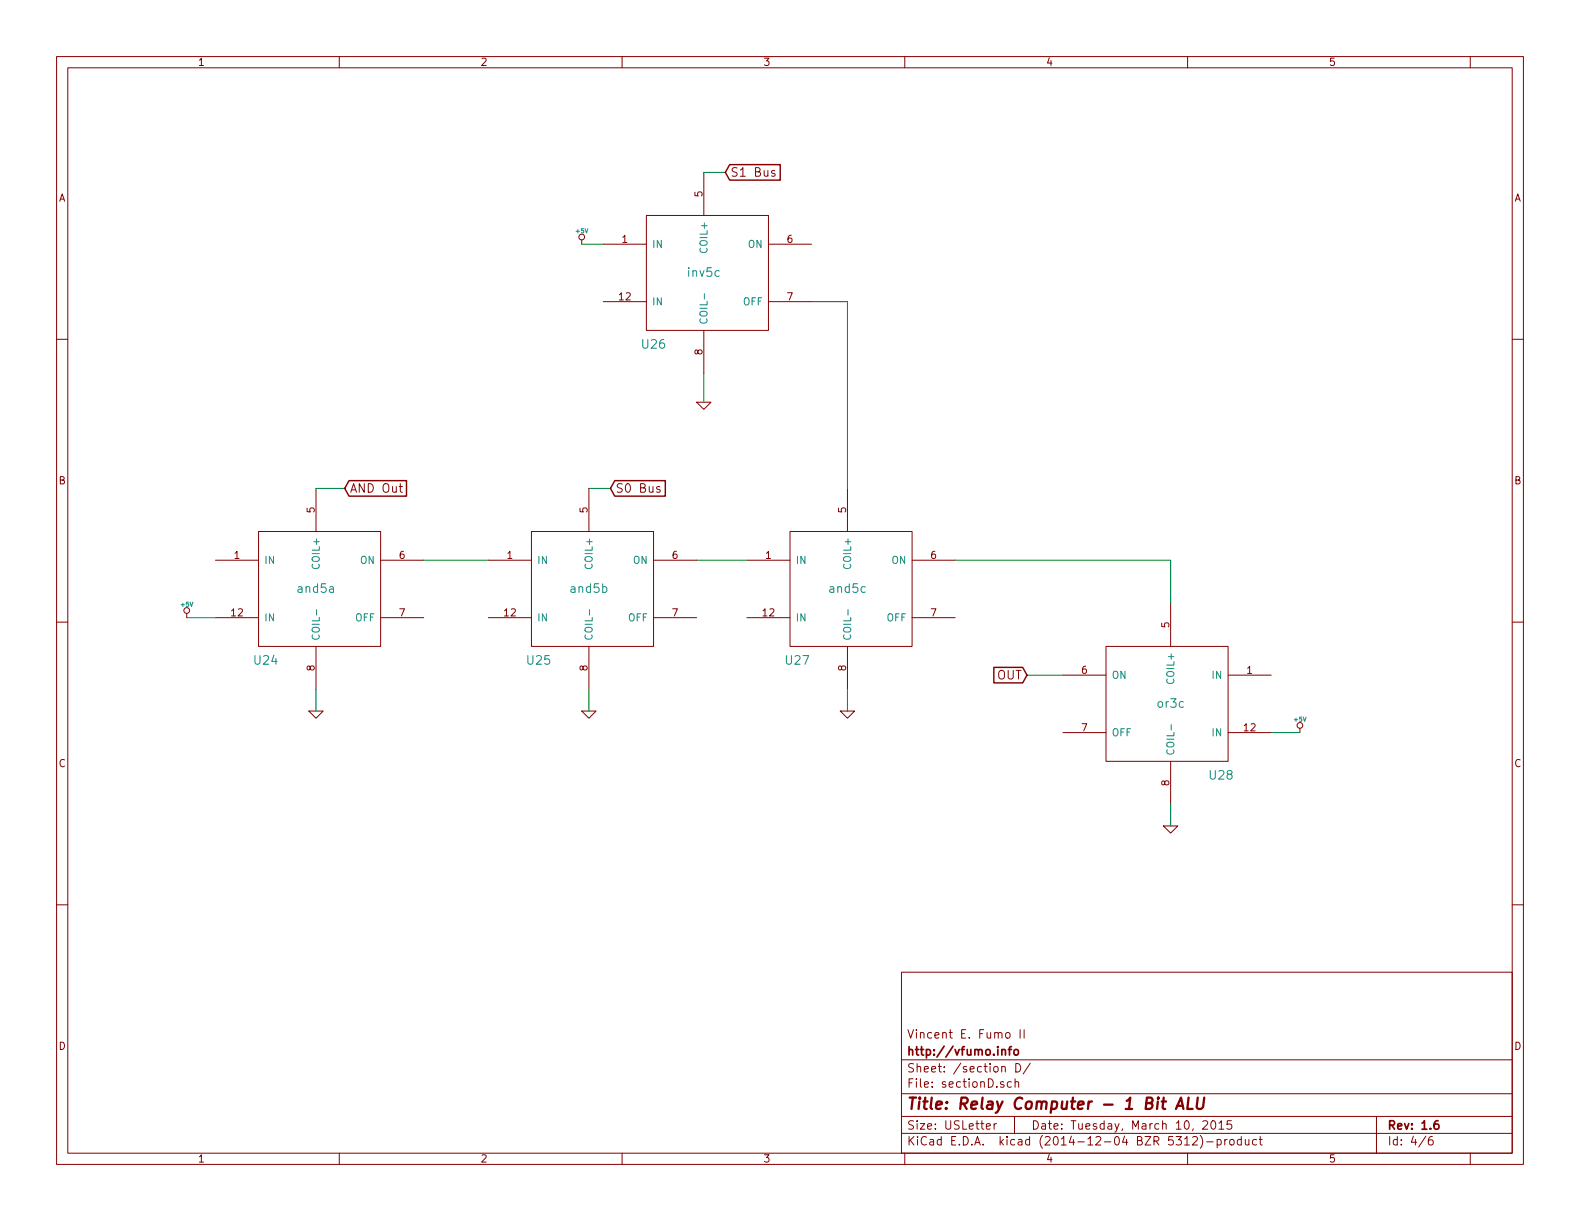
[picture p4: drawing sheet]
<svg xmlns="http://www.w3.org/2000/svg" width="279mm" height="216mm" viewBox="0 0 279 216" stroke-linecap="round" stroke-linejoin="round" font-family="sans-serif">
<g fill="none" stroke="#840000" stroke-width=".18">
<path d="M10 10h259.4v195.9h-259.4zM12 12h255.4v191.9h-255.4zM60 10v2M110 10v2M160 10v2M210 10v2M260 10v2M114.3 38.1h21.6v20.3h-21.6zM124.5 30.5v7.6M137 30.2l-.3-.1-.3 .3 .1 .2 .5 .1v.4h-.6M10 60h2M102.9 42.4v.8"/>
<path d="M106.7 43.2h7.6M106.7 53.3h7.6M124.5 58.4v7.6M135.9 43.2h7.6M135.9 53.3h7.6M267.4 60h2M123.2 71.1h2.5l-1.2 1.3zM38.1 99.1h7.6M45.7 94h21.6v20.3h-21.6zM55.9 86.4v7.6M67.3 99.1h7.6M70.6 86h.6"/>
<path d="M70.8 85.5v1.3l.4 .2M86.4 99.1h7.6M94 94h21.6v20.3h-21.6zM104.1 86.4v7.6M115.6 99.1h7.6M116.7 86.1l-.4-.1-.2 .3 .1 .2 .5 .1v.4h-.6M132.1 99.1h7.6M139.7 94h21.6v20.3h-21.6zM149.9 86.4v7.6M161.3 99.1h7.6M10 110h2M33 108.5v.7"/>
<path d="M38.1 109.2h7.6M55.9 114.3v7.6M67.3 109.2h7.6M86.4 109.2h7.6M104.1 114.3v7.6M115.6 109.2h7.6M132.1 109.2h7.6M149.9 114.3v7.6M161.3 109.2h7.6M188 119.4h7.6M195.6 114.3h21.6v20.3h-21.6zM207 106.7v7.6"/>
<path d="M217.2 119.4h7.6M267.4 110h2M54.6 125.7h2.5l-1.2 1.3zM102.9 125.7h2.5l-1.3 1.3zM148.6 125.7h2.5l-1.2 1.3zM188 129.5h7.6M207 134.6v7.6M217.2 129.5h7.6M229.9 128.8v.7M10 160h2M205.7 146.1h2.6l-1.3 1.2zM267.4 160h2"/>
<path d="M159.4 171.9h108v32h-108zM159.4 197.4h108M159.4 193.4h108M159.4 187.4h108M174.4 199.2l.7-.2v-.2l-.4-.1-.3 .2 .1 .7h.6M175.8 198.7v1M176.2 198.7l-.4 .3M177.1 188.7l.2-.1h.4l.1 1M177.5 191.3a.37 .37 0 0 0-.6 .2l.1 .2 .5 .1 .1 .2-.3 .3-.4-.1M177.9 182.7l.2-.1 .4 .1 .1 .6-.1 .2-.4 .1-.2-.2zM178.8 191.3h-.4l-.3 .2 .1 .6 .2 .2 .4-.1M179.4 197.4v3"/>
<path d="M179.5 191.4l.2-.1h.4v1M179.5 190.8v1.5M179.6 188.1a.76 .76 0 0 1 .9 .7 .76 .76 0 0 1-.9 .8zM180.4 182.1v1.5M181.1 182.1v1.5M182.2 188l-1.3 1.9M212.7 198.3l.2-.1h.4l.3 .4-1 1.1h1M214.4 198.2h.1a.81 .81 0 0 1 .6 .6 .81 .81 0 0 1-.3 .8l-.2 .1a.8 .8 0 0 1-.6-.7 .8 .8 0 0 1 .4-.8zM215.5 198.6l.5-.4v1.5M215.5 199.7h.9M217.8 198.2h-.8v.7l.2-.1h.5l.1 .2v.5l-.2 .2-.6-.2M243.4 197.4v6.5"/>
<path d="M60 203.9v2M110 203.9v2M159.4 200.4h108M160 203.9v2M209.5 201.4l.4-.4v1.5M209.5 202.5h.8M210 203.9v2M210.9 201.1l.2-.1h.4l.3 .4-1 1.1h1M212.2 200.8a1.71 1.71 0 0 1 0 2.2M213.4 201.9h1.1M215.2 201.5h.5l.3 .3-.2 .6h-.6M215.2 201.5v1.5"/>
<path d="M216.6 201.5v1M217 201.5l-.4 .3M217.5 201.6l.2-.1 .5 .1v.6l-.1 .2-.4 .1-.2-.2zM219.5 201.5h-.4l-.3 .3 .1 .5 .2 .2 .4-.1M219.5 201v1.5M220.2 201.5l.1 .9 .3 .1 .3-.2M220.9 201.5v1M222.2 201.5h-.4l-.3 .3 .1 .5 .2 .2 .4-.1M222.7 201.5h.5M222.9 201v1.3l.3 .2M252.1 200.9l-1.2 1.9M253.3 201a.59 .59 0 0 0-.7 .6l.1 .7 .2 .2 .5-.2v-.5l-.1-.2-.4-.1-.3 .3"/>
<path d="M260 203.9v2"/>
<circle cx="102.9" cy="41.9" r=".51"/>
<circle cx="33" cy="108" r=".51"/>
<circle cx="229.9" cy="128.3" r=".51"/>
</g>
<path d="M177.2 185.7l.2-.1h.3l.1 1M178.3 185.6h.6M178.9 185.1l-.4 .2v1.3M179.4 185.7l.2-.1 .4 .1 .1 .6-.1 .2-.4 .1-.2-.2zM254.3 198.2a.59 .59 0 0 0-.7 .6l.1 .7 .2 .2 .5-.2 .1-.5-.2-.2h-.4l-.3 .2" fill="none" stroke="#840000" stroke-width=".3"/>
<path d="M205.4 194.8h.8M205.8 194.1l-.2 1.7 .1 .2 .3 .1M207.9 196.1l.9-2 .5 2M208.2 195.5h.9M210.2 194.1l-.2 2h.9M211.8 194.1l-.2 1.6 .4 .4a.67 .67 0 0 0 .8-.4l.2-1.6" fill="none" stroke="#840000" stroke-width=".41"/>
<path d="M124.6 51.9v1M56 107.8v1M104.2 107.8v1M150 107.8v1M207.1 128.1v1" fill="none" stroke="#008484" stroke-width=".18"/>
<g fill="none" stroke="#008400" stroke-width=".18">
<path d="M124.5 30.5h3.8M102.9 43.2h3.8M143.5 53.3h6.4v33.1M124.5 66v5.1M55.9 86.4h5.1M74.9 99.1h11.5M104.1 86.4h3.8M123.2 99.1h8.9M168.9 99.1h38.1v7.6M33 109.2h5.1M181.6 119.4h6.4M55.9 121.9v3.8"/>
<path d="M104.1 121.9v3.8M149.9 121.9v3.8M224.8 129.5h5.1M207 142.2v3.9"/>
</g>
<path d="M129 29.1h9v2.8h-9l-.7-1.4zM61.7 85h10.2v2.7h-10.2l-.7-1.3zM108.7 85h9v2.7h-9l-.8-1.3zM175.7 118h5.1l.8 1.4-.8 1.4h-5.1z" fill="none" stroke="#840000" stroke-width=".25"/>
<text font-size="2.8" fill="#840000" x="160.4" y="196.2">Title: Relay Computer - 1 Bit ALU</text>
<g font-size="2.1" fill="#840000">
<text x="129.2" y="31.2">S1 Bus</text>
<text x="61.9" y="87.1">AND Out</text>
<text x="108.9" y="87.1">S0 Bus</text>
<text x="176.2" y="120.1">OUT</text>
<text x="160.4" y="183.6">Vincent E. Fumo II</text>
<text x="160.4" y="189.6">Sheet: /section D/</text>
<text x="160.4" y="186.6">http://vfumo.info</text>
<text x="160.4" y="192.3">File: sectionD.sch</text>
<text x="160.4" y="202.5">KiCad E.D.A. kicad (2014-12-04 BZR 5312)-product</text>
<text x="160.4" y="199.7">Size: USLetter</text>
<text x="182.4" y="199.7">Date: Tuesday, March 10, 2015</text>
<text x="245.4" y="199.7">Rev: 1.6</text>
<text x="245.4" y="202.5">Id: 4/6</text>
</g>
<g font-size="2.1" fill="#008484">
<text x="121.7" y="48.9">inv5c</text>
<text x="113.6" y="61.6">U26</text>
<text x="52.8" y="104.8">and5a</text>
<text x="101" y="104.8">and5b</text>
<text x="146.8" y="104.8">and5c</text>
<text x="45" y="117.5">U24</text>
<text x="93.3" y="117.5">U25</text>
<text x="139" y="117.5">U27</text>
<text x="204.8" y="125.1">or3c</text>
<text x="214" y="137.8">U28</text>
</g>
<g font-size="1.8" fill="#840000">
<text x="35" y="11.6">1</text>
<text x="85" y="11.6">2</text>
<text x="135" y="11.6">3</text>
<text x="185" y="11.6">4</text>
<text x="235" y="11.6">5</text>
<text x="10.4" y="35.6">A</text>
<text x="124.2" y="34.8" transform="rotate(-90 124.2 34.8)">5</text>
<text x="267.8" y="35.6">A</text>
<text x="110" y="42.9">1</text>
<text x="139.2" y="42.9">6</text>
<text x="109.5" y="53.1">12</text>
<text x="139.2" y="53.1">7</text>
<text x="124.2" y="62.7" transform="rotate(-90 124.2 62.7)">8</text>
<text x="10.4" y="85.6">B</text>
<text x="267.8" y="85.6">B</text>
<text x="55.6" y="90.7" transform="rotate(-90 55.6 90.7)">5</text>
<text x="103.9" y="90.7" transform="rotate(-90 103.9 90.7)">5</text>
<text x="149.6" y="90.7" transform="rotate(-90 149.6 90.7)">5</text>
<text x="41.4" y="98.8">1</text>
<text x="70.6" y="98.8">6</text>
<text x="89.7" y="98.8">1</text>
<text x="118.9" y="98.8">6</text>
<text x="135.4" y="98.8">1</text>
<text x="164.6" y="98.8">6</text>
<text x="40.9" y="109">12</text>
<text x="70.6" y="109">7</text>
<text x="89.2" y="109">12</text>
<text x="118.9" y="109">7</text>
<text x="134.9" y="109">12</text>
<text x="164.6" y="109">7</text>
<text x="206.8" y="111" transform="rotate(-90 206.8 111)">5</text>
<text x="55.6" y="118.6" transform="rotate(-90 55.6 118.6)">8</text>
<text x="103.9" y="118.6" transform="rotate(-90 103.9 118.6)">8</text>
<text x="149.6" y="118.6" transform="rotate(-90 149.6 118.6)">8</text>
<text x="191.3" y="119.1">6</text>
<text x="220.5" y="119.1">1</text>
<text x="191.3" y="129.3">7</text>
<text x="220" y="129.3">12</text>
<text x="10.4" y="135.6">C</text>
<text x="267.8" y="135.6">C</text>
<text x="206.8" y="138.9" transform="rotate(-90 206.8 138.9)">8</text>
<text x="10.4" y="185.6">D</text>
<text x="267.8" y="185.6">D</text>
<text x="35" y="205.5">1</text>
<text x="85" y="205.5">2</text>
<text x="135" y="205.5">3</text>
<text x="185" y="205.5">4</text>
<text x="235" y="205.5">5</text>
</g>
<g font-size="1.8" fill="#008484">
<text x="115.3" y="43.8">IN</text>
<text x="125.1" y="44.4" transform="rotate(-90 125.1 44.4)">COIL+</text>
<text x="132.2" y="43.8">ON</text>
<text x="115.3" y="54">IN</text>
<text x="131.3" y="54">OFF</text>
<text x="125.1" y="57.4" transform="rotate(-90 125.1 57.4)">COIL-</text>
<text x="46.7" y="99.7">IN</text>
<text x="56.5" y="100.3" transform="rotate(-90 56.5 100.3)">COIL+</text>
<text x="63.7" y="99.7">ON</text>
<text x="95" y="99.7">IN</text>
<text x="104.8" y="100.3" transform="rotate(-90 104.8 100.3)">COIL+</text>
<text x="111.9" y="99.7">ON</text>
<text x="140.7" y="99.7">IN</text>
<text x="150.5" y="100.3" transform="rotate(-90 150.5 100.3)">COIL+</text>
<text x="157.6" y="99.7">ON</text>
<text x="46.7" y="109.9">IN</text>
<text x="56.5" y="113.3" transform="rotate(-90 56.5 113.3)">COIL-</text>
<text x="62.8" y="109.9">OFF</text>
<text x="95" y="109.9">IN</text>
<text x="104.8" y="113.3" transform="rotate(-90 104.8 113.3)">COIL-</text>
<text x="111" y="109.9">OFF</text>
<text x="140.7" y="109.9">IN</text>
<text x="150.5" y="113.3" transform="rotate(-90 150.5 113.3)">COIL-</text>
<text x="156.7" y="109.9">OFF</text>
<text x="196.6" y="120">ON</text>
<text x="207.6" y="120.6" transform="rotate(-90 207.6 120.6)">COIL+</text>
<text x="214.4" y="120">IN</text>
<text x="196.6" y="130.2">OFF</text>
<text x="214.4" y="130.2">IN</text>
<text x="207.6" y="133.6" transform="rotate(-90 207.6 133.6)">COIL-</text>
</g>
<g font-size="1.1" fill="#008484">
<text x="101.9" y="41.2">+5V</text>
<text x="32.1" y="107.3">+5V</text>
<text x="228.9" y="127.6">+5V</text>
</g>
</svg>
